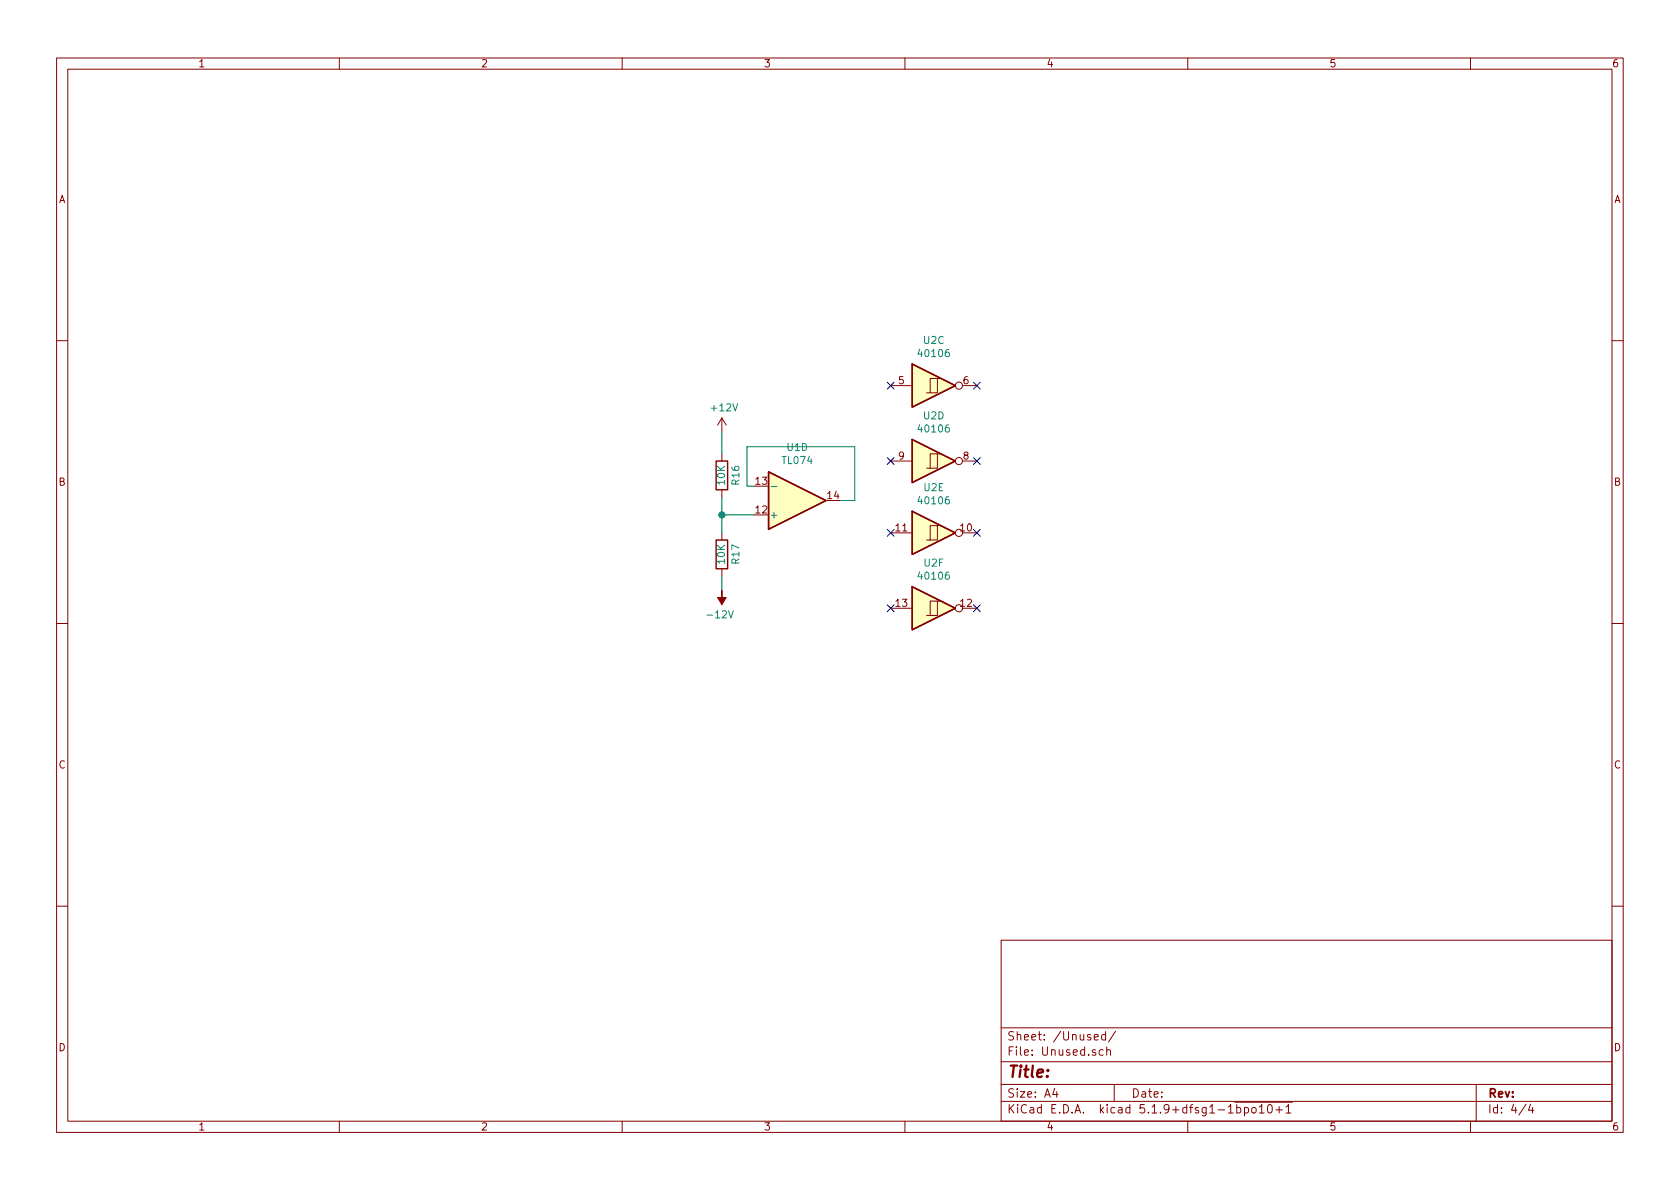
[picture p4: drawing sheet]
<svg xmlns="http://www.w3.org/2000/svg" width="297mm" height="210mm" viewBox="0 0 297 210" stroke-linecap="round" stroke-linejoin="round" font-family="sans-serif">
<g fill="none" stroke="#840000" stroke-width=".18">
<path d="M10 10.3h277v189.9h-277zM12 12.2h273v186.1h-273zM60 10.3v1.9M110 10.3v1.9M160 10.3v1.9M210 10.3v1.9M260 10.3v1.9M10 60.2h2M127.6 73.9l-.7 1.3M127.6 73.9v2.5M127.6 73.9l.8 1.3M157.5 68.2h3.8"/>
<path d="M165.7 66.9h-1.2v2.6M166.4 66.9h-.7v2.6h-1.9M170.2 68.2h2.5M285 60.2h2M127.6 80.3v1.2M127.6 86.6v1.3M127.6 94.2v1.3M157.5 94.2h3.8M157.5 81.5h3.8M165.7 93h-1.2v2.5M165.7 80.3h-1.2v2.5M166.4 93h-.7v2.5h-1.9"/>
<path d="M166.4 80.3h-.7v2.5h-1.9M170.2 94.2h2.5M170.2 81.5h2.5M10 110.3h2M127.6 100.6v1.2M157.5 107.6h3.8M165.7 106.3h-1.2v2.5M166.4 106.3h-.7v2.5h-1.9M170.2 107.6h2.5M285 110.3h2M10 160.2h2M177 166.3h108v32h-108z"/>
<path d="M285 160.2h2M60 198.3v1.9M110 198.3v1.9M160 198.3v1.9M177 194.8h108M177 191.8h108M177 187.8h108M177 181.8h108M186.5 192.5l-.4 1h1M186.8 193v1M193.5 183.4l.7-.1-.1-.3-.4-.1-.2 .2v.7h.6M195 185.7l-.4-.1-.3 .3 .1 .6 .2 .1 .4-.1"/>
<path d="M195.5 183l-.5-.1-.2 .3v.6l.2 .1 .5-.1M195.5 182.4v1.5M195.7 185.7h.1a.37 .37 0 0 1 .5 .1v.8M195.7 185.1v1.5M197 191.8v3M197.3 182.3l-1.3 2M210 198.3v1.9M218.3 194.9h10.2M218.7 195.9l.4-.1 .3 .3-.1 .6h-.6M218.7 195.3v1.5M220 195.9l.4-.1 .4 .3-.1 .6-.3 .1-.4-.1M220 195.8v1.5"/>
<path d="M221.4 196l.2-.2 .4 .2v.7l-.2 .1-.4-.1zM222.7 195.8l.4-.5v1.5M222.7 196.8h.8M224.2 195.5l.4-.2a.94 .94 0 0 1 0 1.5l-.4-.3-.1-.6zM225.6 196.3h1.1M226.2 195.7v1.1M227.4 195.8l.4-.5v1.5M227.4 196.8h.8M260 198.3v1.9M261 191.8v6.5M269.8 195.2l-1.2 2M270.6 195.2l-.3 1.1h.9"/>
<path d="M271 195.8v1"/>
<circle cx="169.5" cy="68.2" r=".63"/>
<circle cx="169.5" cy="81.5" r=".63"/>
<circle cx="169.5" cy="94.2" r=".63"/>
<circle cx="169.5" cy="107.6" r=".63"/>
</g>
<path d="M127.6 104.4v1.3h.8l-.8 1.2-.7-1.2h.7z" fill="#840000" stroke="#840000" stroke-width=".18"/>
<g fill="#ffffc2" stroke="#ffffc2" stroke-width=".18">
<path d="M161.3 90.4l7.6 3.8-7.6 3.8z"/>
<path d="M161.3 64.4l7.6 3.8-7.6 3.8z"/>
<path d="M161.3 103.8l7.6 3.8-7.6 3.8z"/>
<path d="M161.3 77.7l7.6 3.8-7.6 3.8z"/>
<path d="M135.9 83.4l10.1 5.1-10.1 5.1z"/>
</g>
<path d="M161.3 64.4l7.6 3.8-7.6 3.8zM161.3 77.7l7.6 3.8-7.6 3.8zM126.6 95.5h2.1v5.1h-2.1zM126.6 81.5h2.1v5.1h-2.1zM135.9 83.4l10.1 5.1-10.1 5.1zM161.3 90.4l7.6 3.8-7.6 3.8zM161.3 103.8l7.6 3.8-7.6 3.8z" fill="none" stroke="#840000" stroke-width=".25"/>
<path d="M136.4 86h1" fill="none" stroke="#008484" stroke-width=".18"/>
<path d="M127.6 76.4v3.9M127.6 87.9v6.3M127.6 91.1h5.7M133.3 86h-1.2v-7h19v9.5h-2.5M127.6 101.8v2.6" fill="none" stroke="#008400" stroke-width=".18"/>
<circle cx="127.6" cy="91.1" r=".51" fill="#008400" stroke="#008400" stroke-width=".25"/>
<g fill="none" stroke="#000084" stroke-width=".18">
<path d="M156.9 67.6l1.2 1.2M158.1 67.6l-1.2 1.2M172.1 67.6l1.2 1.2M173.3 67.6l-1.2 1.2M156.9 80.9l1.2 1.2M156.9 93.6l1.2 1.2M158.1 80.9l-1.2 1.2M158.1 93.6l-1.2 1.2M172.1 80.9l1.2 1.2M172.1 93.6l1.2 1.2M173.3 80.9l-1.2 1.2M173.3 93.6l-1.2 1.2"/>
<path d="M156.9 107l1.2 1.2M158.1 107l-1.2 1.2M172.1 107l1.2 1.2M173.3 107l-1.2 1.2"/>
</g>
<text font-size="2.8" fill="#840000" x="178" y="190.5">Title:</text>
<g font-size="2.1" fill="#840000">
<text x="178" y="184">Sheet: /Unused/</text>
<text x="178" y="186.7">File: Unused.sch</text>
<text x="178" y="196.9">KiCad E.D.A. kicad 5.1.9+dfsg1-1bpo10+1</text>
<text x="178" y="194.1">Size: A4</text>
<text x="200" y="194.1">Date:</text>
<text x="263" y="194.1">Rev:</text>
<text x="263" y="196.9">Id: 4/4</text>
</g>
<g font-size="1.8" fill="#840000">
<text x="35" y="11.9">1</text>
<text x="85" y="11.9">2</text>
<text x="135" y="11.9">3</text>
<text x="185" y="11.9">4</text>
<text x="235" y="11.9">5</text>
<text x="285" y="11.9">6</text>
<text x="10.4" y="35.9">A</text>
<text x="285.4" y="35.9">A</text>
<text x="158.9" y="67.9">5</text>
<text x="170.3" y="67.9">6</text>
<text x="158.9" y="81.3">9</text>
<text x="170.3" y="81.3">8</text>
<text x="10.4" y="85.9">B</text>
<text x="133.7" y="85.7">13</text>
<text x="146.4" y="88.3">14</text>
<text x="285.4" y="85.9">B</text>
<text x="133.7" y="90.8">12</text>
<text x="158.4" y="94">11</text>
<text x="169.8" y="94">10</text>
<text x="158.4" y="107.3">13</text>
<text x="169.8" y="107.3">12</text>
<text x="10.4" y="135.9">C</text>
<text x="285.4" y="135.9">C</text>
<text x="10.4" y="185.9">D</text>
<text x="285.4" y="185.9">D</text>
<text x="35" y="199.9">1</text>
<text x="85" y="199.9">2</text>
<text x="135" y="199.9">3</text>
<text x="185" y="199.9">4</text>
<text x="235" y="199.9">5</text>
<text x="285" y="199.9">6</text>
</g>
<g font-size="1.8" fill="#008484">
<text x="162.6" y="63.1">40106</text>
<text x="163.3" y="60.8">U2C</text>
<text x="125.9" y="72.7">+12V</text>
<text x="162.6" y="76.5">40106</text>
<text x="163.3" y="74.2">U2D</text>
<text x="138.4" y="82.1">TL074</text>
<text x="139.2" y="79.8">U1D</text>
<text x="128.2" y="85.7" transform="rotate(-90 128.2 85.7)">10K</text>
<text x="130.7" y="85.7" transform="rotate(-90 130.7 85.7)">R16</text>
<text x="162.6" y="89.2">40106</text>
<text x="163.4" y="86.9">U2E</text>
<text x="136" y="91.7">+</text>
<text x="128.2" y="99.7" transform="rotate(-90 128.2 99.7)">10K</text>
<text x="130.7" y="99.7" transform="rotate(-90 130.7 99.7)">R17</text>
<text x="163.4" y="100.2">U2F</text>
<text x="162.6" y="102.5">40106</text>
<text x="125.4" y="109.3">-12V</text>
</g>
</svg>
